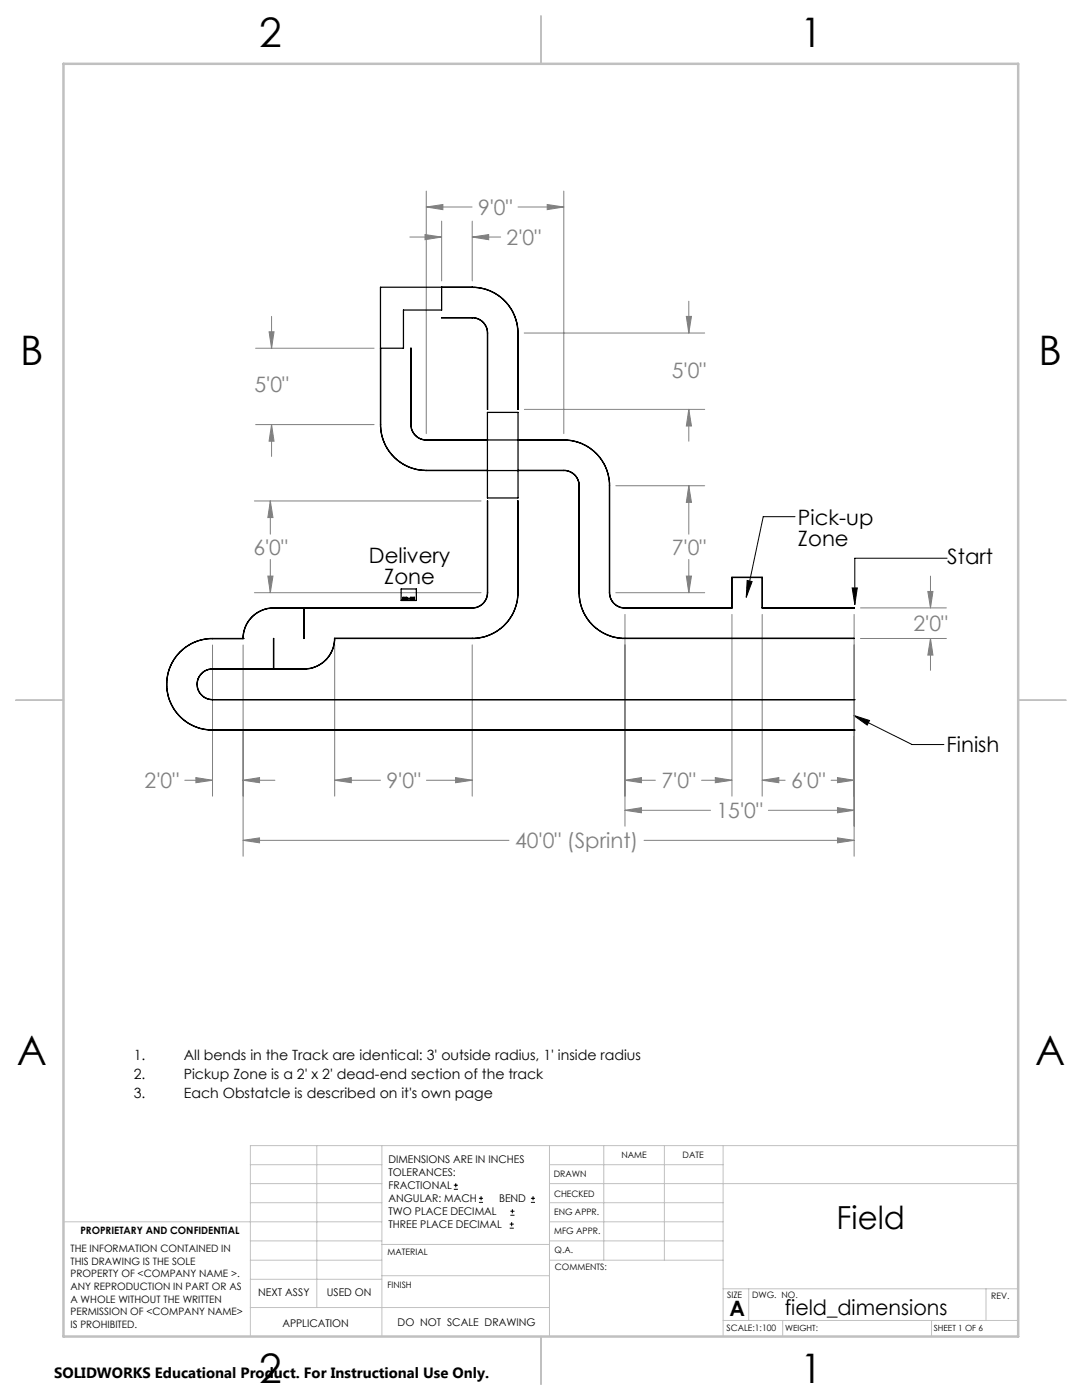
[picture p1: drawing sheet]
<svg xmlns="http://www.w3.org/2000/svg" width="216mm" height="279mm" viewBox="0 0 216 279" stroke-linecap="round" stroke-linejoin="round" font-family="sans-serif">
<g fill="none" stroke="#000" stroke-width=".2">
<path d="M149.1 115.9l1 .2-1.2 3.1zM158.6 103.1h-6.3l-3.4 16.1M170 117.3h1.1l-.5 3.3zM189 111.4h-18.4v9.2M170.3 142.8l3.2 1-.5 .9zM170.3 142.8l11.7 5.8h6.3M90.6 237.3h.8M90.6 236.5h.8M90.9 236.1v.9M95.6 240h.8M95.6 239.1h.8M96 238.7v.8"/>
<path d="M105.9 240h.9M105.9 239.1h.9M106.4 238.7v.8M101.7 245.1h.8M101.7 244.3h.8M101.8 242.5h.9M101.8 241.7h.9M102.1 243.9v.8M102.2 241.3v.8"/>
</g>
<g fill="none" stroke="#808080" stroke-width=".2">
<path d="M85.1 38.1v48.4M112.5 38.1v48.4M81.8 47.3h6.3M84.8 46.8l3.3 .5-3.3 .5zM85.1 41.3l3.3-.5v1zM85.1 41.3h9.1M88.1 44.1v12M94.2 47.3l3.3-.5v1zM94.2 44.1v12M94.2 47.3h5.7M103.4 41.3h9.1M109.2 40.8l3.3 .5-3.3 .5z"/>
<path d="M51 69.5h23.6M53.7 66.2h1l-.5 3.3zM54.2 63.1v6.4M104.6 66.5h36M136.9 63.1h1.1l-.6 3.4zM137.4 60.1v6.4M50.8 100h45.2M51 84.7h23.6M53.9 100l.6 3.3h-1.1zM53.9 100v6.6M54.2 84.7l.5 3.4h-1zM54.2 84.7v6.4"/>
<path d="M104.6 81.7h36M122.9 96.9h17.7M137.4 81.7l.6 3.3h-1.1zM137.4 96.9l.6 3.4h-1.1zM137.4 81.7v6.4M137.4 96.9v9.7M50.8 118.3h45.2M53.4 115h1.1l-.6 3.3zM53.9 111.7v6.6M122.9 118.3h17.7M136.9 115h1.1l-.6 3.3zM137.4 111.7v6.6"/>
<path d="M185.1 118h1.1l-.5 3.3zM185.7 115v6.3M42.4 128.7v30.2M48.5 128.7v42.2M66.8 128.7v30.2M94.2 128.7v30.2M124.7 122.6v42.3M146 122.6v36.3M152.1 122.6v36.3M170.4 122.6v48.3M171.7 121.3h17.1M171.7 127.4h17.1"/>
<path d="M185.7 127.4l.5 3.3h-1.1zM185.7 127.4v6.4M36.9 155.7h5.5M39.1 155.2l3.3 .5-3.3 .5zM48.5 155.7l3.3-.5v1zM48.5 155.7h6.4M66.8 155.7l3.3-.5v1zM66.8 155.7h9.1M85.1 155.7h9.1M90.9 155.2l3.3 .5-3.3 .5zM124.7 155.7l3.3-.5v1zM124.7 155.7h6.1"/>
<path d="M140 155.7h6M142.7 155.2l3.3 .5-3.3 .5zM152.1 155.7l3.3-.5v1zM152.1 155.7h4.6M165.8 155.7h4.6M167.1 155.2l3.3 .5-3.3 .5zM48.5 167.7l3.3-.5v1zM48.5 167.7h53.1M124.7 161.7l3.3-.5v1zM124.7 161.7h17.1M128.5 167.7h41.9M153.3 161.7h17.1"/>
<path d="M167.1 167.2l3.3 .5-3.3 .5zM167.1 161.2l3.3 .5-3.3 .5z"/>
</g>
<g fill="none" stroke="#c0c0c0" stroke-width=".2">
<path d="M50 232.4h26.2M50 236.2h26.2M63.2 228.6v32.3M76.2 228.6v38.1M109.6 228.6v38.1M109.6 232.4h34.7M109.6 236.2h93.6M120.5 228.6v22.9M132.6 228.6v22.9M144.3 228.6v38.1M203.2 228.6h-153.2v38.1M12.7 243.8h63.5"/>
<path d="M50 251.5h26.2M50 240h26.2M50 247.7h26.2M50 255.3h26.2M76.2 254.6h33.4M76.2 248.4h33.4M109.6 251.5h34.7M109.6 243.8h34.7M109.6 240h34.7M109.6 247.7h34.7M144.3 257.2h58.9M149.4 257.2v6.3"/>
<path d="M196.7 257.2v6.3M50 260.9h59.6M144.3 263.5h58.9M156.2 263.5v3.2M185.9 263.5v3.2"/>
</g>
<path d="M108 3.2v9.5M3.1 139.7h9.6M203.2 139.7h9.5M108 266.7v9.6" fill="none" stroke="#c0c0c0" stroke-width=".25"/>
<path d="M12.7 12.7h190.5v254h-190.5z" fill="none" stroke="#c0c0c0" stroke-width=".5"/>
<path d="M149.1 115.9l1 .2-1.2 3.1zM170.3 142.8l3.2 1-.5 .9zM170 117.3h1.1l-.5 3.3z" fill="#000"/>
<path d="M53.9 100l.6 3.3h-1.1zM53.4 115h1.1l-.6 3.3zM137.4 81.7l.6 3.3h-1.1zM136.9 63.1h1.1l-.6 3.4zM53.7 66.2h1l-.5 3.3zM54.2 84.7l.5 3.4h-1zM48.5 167.7l3.3-.5v1zM167.1 167.2l3.3 .5-3.3 .5zM109.2 40.8l3.3 .5-3.3 .5zM85.1 41.3l3.3-.5v1zM94.2 47.3l3.3-.5v1zM84.8 46.8l3.3 .5-3.3 .5zM142.7 155.2l3.3 .5-3.3 .5zM124.7 155.7l3.3-.5v1zM167.1 155.2l3.3 .5-3.3 .5zM152.1 155.7l3.3-.5v1zM185.1 118h1.1l-.5 3.3zM185.7 127.4l.5 3.3h-1.1zM136.9 115h1.1l-.6 3.3zM137.4 96.9l.6 3.4h-1.1zM66.8 155.7l3.3-.5v1zM90.9 155.2l3.3 .5-3.3 .5zM48.5 155.7l3.3-.5v1zM39.1 155.2l3.3 .5-3.3 .5zM124.7 161.7l3.3-.5v1zM167.1 161.2l3.3 .5-3.3 .5z" fill="#808080"/>
<g fill="none" stroke="#000" stroke-width=".25">
<path d="M88.1 57.3v4.6h-7.6v7.6h-4.6M94.2 57.3l2.5 .3 1 .4 1.6 .8 1 .8 1.1 1.2 .8 1.2 .6 1.3 .5 1.7 .1 1.1v15.6l-.1-15.8-.5-2.4-1.1-2.3-.7-.8-1.3-1.2-1-.7-1.3-.6-1.6-.4zM94.2 57.3h-18.3v27.8l.3 1.8 .4 1.4 1 1.7 1.7 1.8 1.8 1.2 2.4 .8 1.4 .1h28l1.4 .5 .7 .8 .5 1.3v22l.2 1.4 .3 1.2 1.1 2.3 .9 1.1 1.5 1.3 1.2 .7 1.3 .5 1.4 .4h1.3M76 69.5v16.5l.4 1.7 .5 1.2 1.3 1.9 .9 .9 1.8 1.2 1.5 .6 1.2 .3 13.7 .1M82 69.5v15.2M82 69.5h.1M88.1 63.4h6.4l.9 .2 .8 .5 .7 .8 .4 1.6-.3-1.2-.4-.8-.6-.5-.9-.4-.5-.2zM97.3 66.5v15.2M82 84.7l.2 1.3 .9 1.1 .8 .5 1.2 .2M82 84.7l.1 .9 .6 1.1 1.2 .9 1.2 .2M85.1 87.8h28.1l1.2 .2 1.8 .6 2.2 1.4 1.1 1 1.2 2 .6 1.5 .3 1.4v22.4M97.3 82.3h6.1v17.1h-6.1z"/>
<path d="M97.3 100h.1M97.3 81.7h.1M97.3 100v18.3M103.3 100l.1 18.6-.4 2.3-.6 1.4-.6 1.1-1.5 1.7-1 .8-1.1 .6-1.7 .6-2.3 .3 2.5-.3 1.7-.7 1.3-.8 2-2.1 .6-.9 .6-1.7 .4-2.1zM103.4 93.9h9.4l1.4 .5 .9 .9 .5 1.3v22l.3 2 1 2.4 .9 1.2 1.1 1.1 1.5 1 1.5 .7 1.5 .3 1.3 .1M80 117.5h3.1v2.3h-3.1zM80.4 119.2h.8v.6h-.8zM80.8 119.5h.1M80.8 119.3l.2 .1-.2 .1M80.8 119.3l-.2 .1 .2 .1M80.8 119.3v.2M81.2 119.4h1.5"/>
<path d="M82 119.4h.1M82 119.2h.7v.6h-.7zM82 119.6h-1.6M82.3 119.5h.1M82.3 119.5l.2 .1-.2 .1M82.3 119.5l-.2 .1 .2 .1M82.3 119.5v.2M97.3 118.3l-.2 1-.6 1-1 .7-1 .3h-40.2l-.9 .1-1 .3-1 .5-1.4 1.2-.7 .9-.5 1.1-.3 1.1v.9M97.3 118.3l-.2 1.1-.5 .8-.9 .8-1.3 .4h-40.8l-1.2 .3-1.1 .6-1.5 1.3-.9 1.7-.3 1-.1 1.1M121.6 118.3l.2 1 .6 1 1 .7 1 .3h21.6v-6.1h6.1v6.2h18.3l-18.3-.1M146 115.3v6.1l-21.8-.1-1-.3-.9-.8-.5-.9-.2-1M42.4 139.6h128"/>
<path d="M48.5 127.4h-6.1a9.1 9.1 0 0 0-9.1 9.2 9.1 9.1 0 0 0 9.1 9.1M48.5 127.4l-6.1 .1a9.1 9.1 0 0 0-9.1 9.1 9.1 9.1 0 0 0 9.1 9.1M48.5 127.4h.1M48.5 133.5h.1M54.6 133.5v-6.1v6.1M60.6 127.4h.1M60.6 121.3v6.1M66.8 127.4l-.3 1.9-.6 1.2-.6 1-1.5 1.2-1.6 .7-1.2 .1h-18.9l-1.1 .3-.9 .7-.6 .9-.2 1.1 .1 .7 .3 .8 .8 .9 .8 .5 1.1 .2M66.8 121.3v.1M66.8 127.4h.1M94.2 127.4h-27.5l-.2 1.9-.8 1.6-1.3 1.4-1.9 .9-1.4 .3h-19l-1.3 .4-.7 .6-.5 .8-.3 .9 .1 1.1 .4 1 .8 .8 1.1 .5h.7M124.7 127.4h45.7"/>
<path d="M170.4 139.6h.1M170.4 127.4h.1M42.4 145.7h128M170.4 145.7h.1"/>
</g>
<g font-size="8.1">
<text x="51.7" y="9.3">2</text>
<text x="159.7" y="9.3">1</text>
<text x="4" y="72.8">B</text>
<text x="207.2" y="72.8">B</text>
<text x="3.3" y="212.5">A</text>
<text x="206.5" y="212.5">A</text>
<text x="51.7" y="276">2</text>
<text x="159.7" y="276">1</text>
</g>
<text font-size="6.3" x="166.9" y="245.4">Field</text>
<g font-size="4.2" fill="#808080">
<text x="95.4" y="42.9">9'0&quot;</text>
<text x="101.1" y="48.9">2'0&quot;</text>
<text x="134" y="75.5">5'0&quot;</text>
<text x="50.8" y="78.2">5'0&quot;</text>
<text x="50.6" y="110.7">6'0&quot;</text>
<text x="134.1" y="110.7">7'0&quot;</text>
<text x="182.3" y="126">2'0&quot;</text>
<text x="28.9" y="157.3">2'0&quot;</text>
<text x="77.1" y="157.3">9'0&quot;</text>
<text x="132" y="157.3">7'0&quot;</text>
<text x="157.9" y="157.3">6'0&quot;</text>
<text x="143" y="163.3">15'0&quot;</text>
<text x="102.8" y="169.3">40'0&quot; (Sprint)</text>
</g>
<g font-size="4.2">
<text x="159.2" y="104.7">Pick-up</text>
<text x="73.6" y="112.4">Delivery</text>
<text x="159.2" y="108.9">Zone</text>
<text x="189" y="112.5">Start</text>
<text x="76.7" y="116.6">Zone</text>
<text x="188.9" y="150.2">Finish</text>
<text x="145.6" y="262.7">A</text>
<text x="156.6" y="262.4">field_dimensions</text>
</g>
<text font-size="3" x="10.8" y="275.1">SOLIDWORKS Educational Product. For Instructional Use Only.</text>
<g font-size="2.8">
<text x="26.7" y="211.5">1.</text>
<text x="26.7" y="215.3">2.</text>
<text x="36.7" y="211.5">All bends in the Track are identical: 3' outside radius, 1' inside radius</text>
<text x="36.7" y="215.3">Pickup Zone is a 2' x 2' dead-end section of the track</text>
<text x="26.7" y="219.1">3.</text>
<text x="36.7" y="219.1">Each Obstatcle is described on it's own page</text>
</g>
<g font-size="2.1">
<text x="77.5" y="232.2">DIMENSIONS ARE IN INCHES</text>
<text x="77.5" y="234.7">TOLERANCES:</text>
<text x="77.5" y="237.3">FRACTIONAL</text>
<text x="77.5" y="239.9">ANGULAR: MACH</text>
<text x="99.6" y="239.9">BEND</text>
<text x="77.5" y="242.5">TWO PLACE DECIMAL</text>
<text x="77.5" y="245.1">THREE PLACE DECIMAL</text>
<text x="51.5" y="258.7">NEXT ASSY</text>
<text x="65.2" y="258.6">USED ON</text>
<text x="56.3" y="264.8">APPLICATION</text>
<text x="79.3" y="264.6">DO NOT SCALE DRAWING</text>
</g>
<g font-size="2">
<text x="14.1" y="249.9">THE INFORMATION CONTAINED IN</text>
<text x="16" y="246.3">PROPRIETARY AND CONFIDENTIAL</text>
<text x="14.1" y="252.4">THIS DRAWING IS THE SOLE</text>
<text x="14.1" y="254.9">PROPERTY OF &lt;COMPANY NAME &gt;.</text>
<text x="14.1" y="257.4">ANY REPRODUCTION IN PART OR AS</text>
<text x="14.1" y="260">A WHOLE WITHOUT THE WRITTEN</text>
<text x="14.1" y="262.5">PERMISSION OF &lt;COMPANY NAME&gt;</text>
<text x="14.1" y="265">IS PROHIBITED.</text>
</g>
<g font-size="1.8">
<text x="124" y="231.1">NAME</text>
<text x="136.2" y="231.1">DATE</text>
<text x="110.5" y="234.8">DRAWN</text>
<text x="110.5" y="238.9">CHECKED</text>
<text x="110.6" y="242.5">ENG APPR.</text>
<text x="77.3" y="250.5">MATERIAL</text>
<text x="110.6" y="246.3">MFG APPR.</text>
<text x="110.7" y="250">Q.A.</text>
<text x="77.3" y="257">FINISH</text>
<text x="110.7" y="253.5">COMMENTS:</text>
<text x="145.1" y="259">SIZE</text>
<text x="150.1" y="259.1">DWG. NO.</text>
<text x="197.8" y="259.2">REV.</text>
<text x="145" y="265.7">SCALE:1:100</text>
</g>
<g font-size="1.7">
<text x="156.7" y="265.7">WEIGHT:</text>
<text x="186.3" y="265.7">SHEET 1 OF 6</text>
</g>
</svg>
